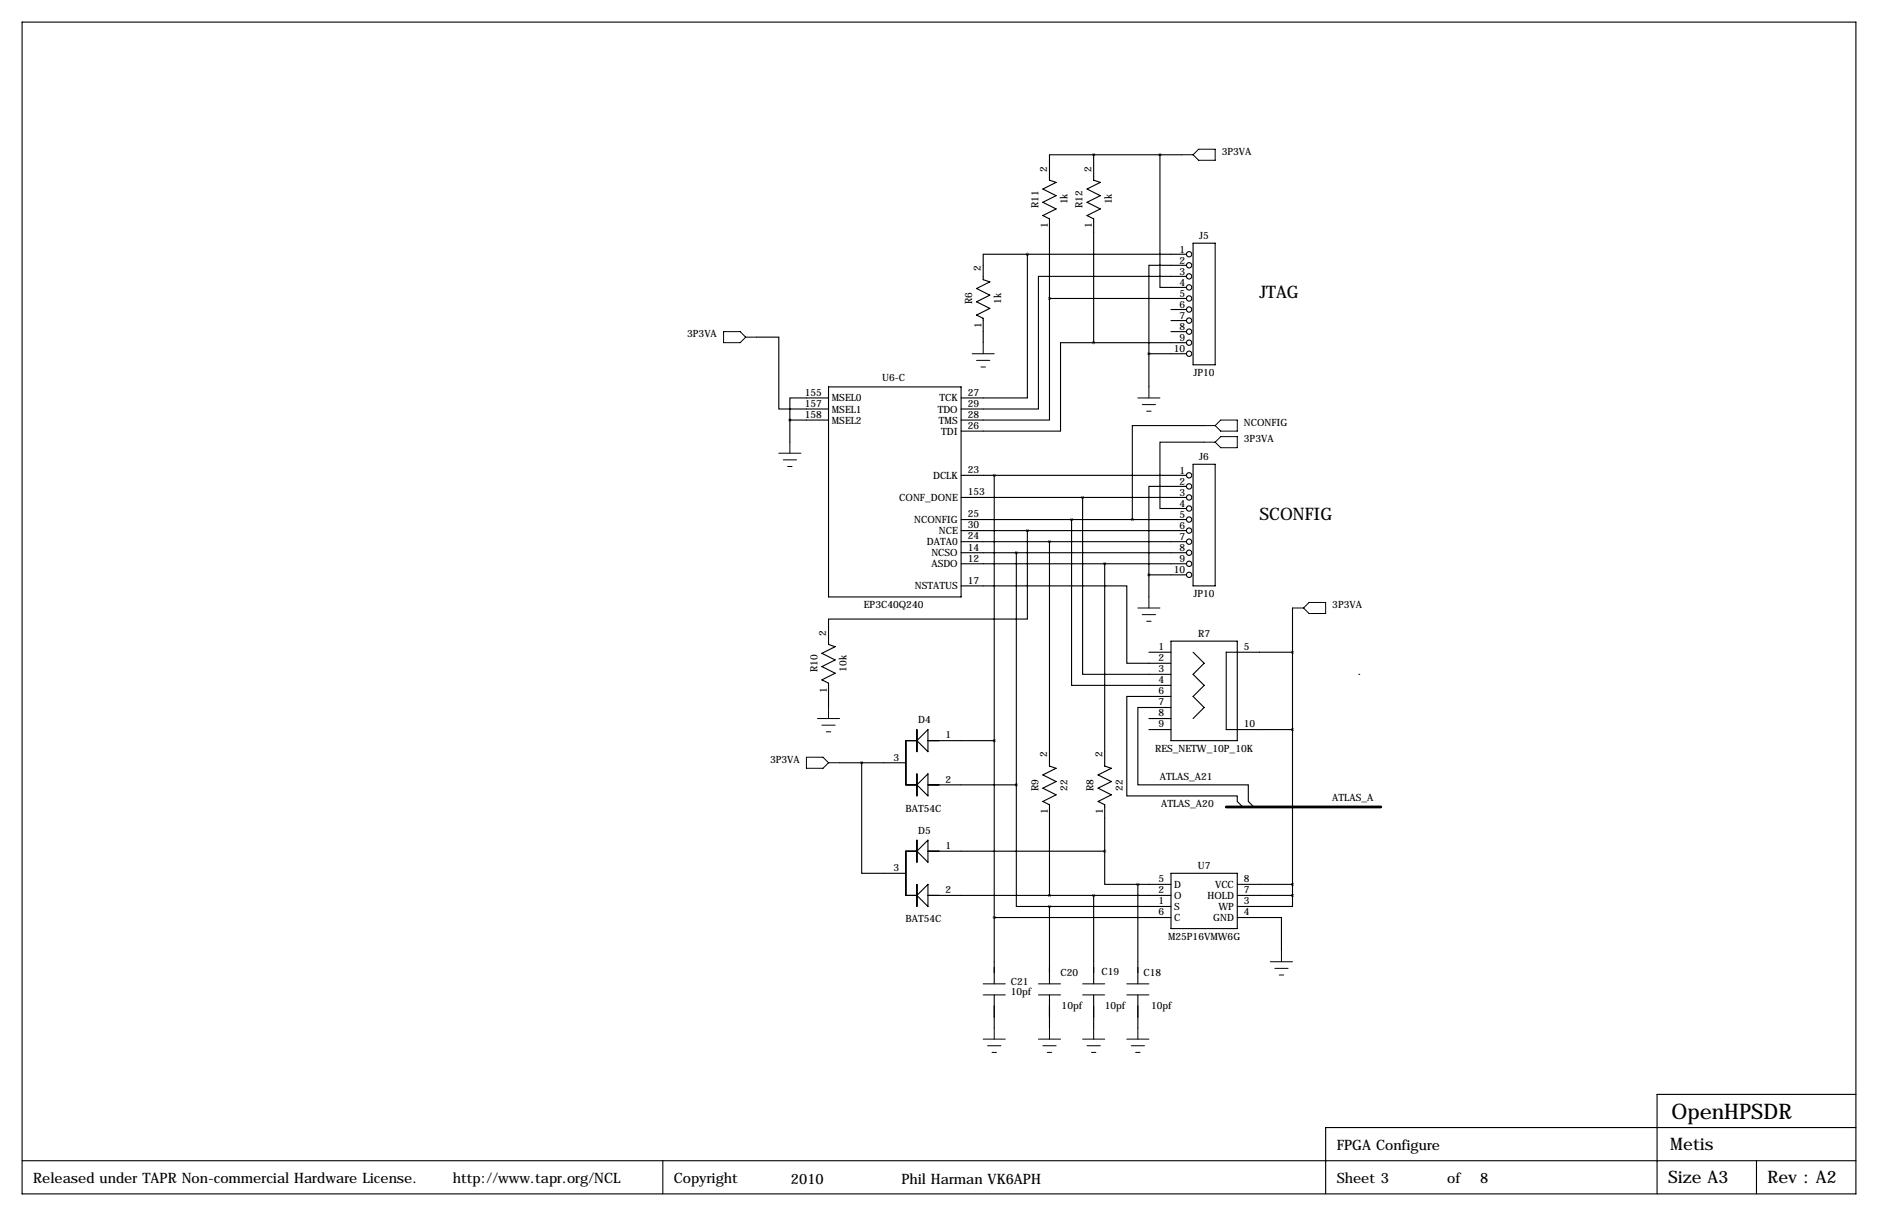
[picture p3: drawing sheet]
<svg xmlns="http://www.w3.org/2000/svg" width="432mm" height="279mm" viewBox="0 0 432 279" stroke-linecap="round" stroke-linejoin="round" font-family="sans-serif">
<g fill="none" stroke="#000" stroke-width=".25">
<path d="M5.1 5.1h421.6v269.2h-421.6zM251.5 35.6h-10.2v5.8l1.5 .5-3 1.5 3 1.6-3 1.5 3 1.5-3 1.5 1.5 .8v18.3M251.5 35.6v5.8l1.5 .5-3.1 1.5 3.1 1.6-3.1 1.5 3.1 1.5-3.1 1.5 1.6 .8v28.4M251.5 35.6h20.3M266.7 35.6v30.4h6.1M236.2 58.4h-10.1v5.9l1.5 .5-3.1 1.5 3.1 1.5-3.1 1.5 3.1 1.6-3.1 1.5 1.6 .8v5.5M236.2 58.4v33h-15.2M236.2 58.4h36.6M274.3 55.9h5.1v27.9h-5.1zM174 77.5h5.1v16.5h11.4M241.3 68.6v27.9h-20.3M241.3 68.6h31.5"/>
<path d="M251.5 78.7h-7.7v20.4h-22.8M251.5 78.7h21.3M269.2 71.1h3.6M269.2 73.7h3.6M269.2 76.2h3.6M272.8 61h-8.6v20.3M272.8 63.5h-34v30.5h-17.8M181.6 96.5h8.9M181.6 96.5v5.1M190.5 91.4h-8.9v5.1M190.5 88.9h30.5v48.3h-30.5zM264.2 81.3h8.6"/>
<path d="M264.2 81.3v7.6M276.9 97.8h-16.6v21.6M221 109.2h51.8M221 119.4h51.8M221 114.3h51.8M228.6 109.2v116.9M246.4 119.4v38.1h22.8M248.9 114.3v40.6h20.3M272.8 111.8h-8.6v20.3M274.3 106.7h5.1v27.9h-5.1zM276.9 101.6h-10.2v15.2h6.1M221 134.6h38.1v17.8h10.1"/>
<path d="M221 124.5h51.8M221 121.9h51.8M221 129.5h51.8M221 127h51.8M233.7 127v53.3M236.2 121.9v20.3h-45.7v5.9l1.5 .5-3 1.5 3 1.5-3 1.6 3 1.5-3 1.5 1.5 .8v5.6M241.3 124.5v51.5l1.5 .5-3 1.6 3 1.5-3 1.5 3 1.5-3 1.5 1.5 .8v20.8M254 129.5v46.5l1.5 .5-3 1.6 3 1.5-3 1.5 3 1.5-3 1.5 1.5 .8v10.7M264.2 132.1h8.6M264.2 132.1v5.1M297.2 139.7v66M264.2 149.9h5"/>
<path d="M269.2 147.3h15.3v22.9h-15.3zM274.3 149.9l2.6 2.5-2.6 2.5 2.6 2.6-2.6 2.5 2.6 2.6-2.6 2.5M297.2 149.9h-15.3v17.7h15.3M193 175.3h15.3M198.1 175.3v25.4h10.2M210.8 170.2h-2.5v10.1h2.5M210.8 170.2l2.6-2.6v5.1zM210.8 167.6v5.1M210.8 177.8v5.1M213.4 170.2h15.2M264.2 167.6h5M264.2 165.1h5"/>
<path d="M269.2 160h-10.1v22.9h25.4v1.2l1.3 1.3M269.2 162.6h-7.6v17.7h25.4v3.8l1.3 1.3M210.8 195.6h-2.5v10.1h2.5M210.8 180.3l2.6-2.5v5.1zM210.8 195.6l2.6-2.6v5.1zM210.8 193v5.1M213.4 180.3h20.3M213.4 195.6h40.6M233.7 180.3v28h7.6M254 195.6v7.6h7.6M210.8 205.7l2.6-2.5v5.1zM210.8 203.2v5.1"/>
<path d="M213.4 205.7h55.8M228.6 210.8h40.6M241.3 208.3h27.9M241.3 208.3v17.8M251.5 205.7v20.4M261.6 203.2h7.6M261.6 203.2v22.9M269.2 200.7h15.3v12.7h-15.3zM284.5 210.8h10.1v7.6M284.5 203.2h12.7M284.5 205.7h12.7M297.2 205.7v2.6h-12.7"/>
<path d="M228.6 228.6v7.6M241.3 228.6v7.6M251.5 228.6v7.6M261.6 228.6v7.6M426.7 259.1h-121.9v15.2M426.7 251.5h-45.7v22.8M5.1 266.7h421.6M152.4 266.7v7.6M403.9 266.7v7.6"/>
<circle cx="273.4" cy="58.4" r=".61"/>
<circle cx="273.4" cy="63.5" r=".61"/>
<circle cx="273.4" cy="76.2" r=".61"/>
<circle cx="273.4" cy="78.7" r=".61"/>
<circle cx="273.4" cy="66" r=".61"/>
<circle cx="273.4" cy="68.6" r=".61"/>
<circle cx="273.4" cy="71.1" r=".61"/>
<circle cx="273.4" cy="73.7" r=".61"/>
<circle cx="273.4" cy="61" r=".61"/>
<circle cx="273.4" cy="81.3" r=".61"/>
<circle cx="273.4" cy="116.8" r=".61"/>
<circle cx="273.4" cy="111.8" r=".61"/>
<circle cx="273.4" cy="114.3" r=".61"/>
<circle cx="273.4" cy="119.4" r=".61"/>
<circle cx="273.4" cy="109.2" r=".61"/>
<circle cx="273.4" cy="129.5" r=".61"/>
<circle cx="273.4" cy="124.5" r=".61"/>
<circle cx="273.4" cy="127" r=".61"/>
<circle cx="273.4" cy="132.1" r=".61"/>
<circle cx="273.4" cy="121.9" r=".61"/>
</g>
<g fill="none" stroke="#000" stroke-width=".23">
<path d="M271.8 35.6h2.5M274.3 35.6l1.3-1.3h3.8v2.5h-3.8zM166.4 76.2h3.8l1.2 1.3-1.2 1.2h-3.8zM171.4 77.5h2.6M226.1 78.7v2.6M223.5 81.3h5.1M224.5 82.8h3.1M225.6 84.3h1M261.6 91.4h5.1M262.6 93h3.1M263.7 94.5h1M264.2 88.9v2.5"/>
<path d="M276.9 97.8h2.5M280.7 96.5h3.8v2.6h-3.8l-1.3-1.3zM179.1 104.1h5M180.1 105.7h3M181.1 107.2h1M181.6 101.6v2.5M276.9 101.6h2.5M280.7 100.3h3.8v2.6h-3.8l-1.3-1.3zM261.6 139.7h5.1M264.2 137.2v2.5M297.2 139.7h2.5M299.7 139.7l1.3-1.3h3.8v2.6h-3.8z"/>
<path d="M262.6 141.2h3.1M263.7 142.7h1M312.4 154.9h.1M185.4 174h3.8l1.3 1.3-1.3 1.2h-3.8zM188 165.1h5M189 166.6h3M190 168.1h1M190.5 162.6v2.5M190.5 175.3h2.5M294.6 218.4v2.6M226.1 226.1h5M226.1 228.6h5"/>
<path d="M226.1 238.8h5M228.6 236.2v2.6M238.8 226.1h5M238.8 228.6h5M238.8 238.8h5M241.3 236.2v2.6M248.9 226.1h5.1M248.9 228.6h5.1M248.9 238.8h5.1M251.5 236.2v2.6M259.1 226.1h5.1M259.1 228.6h5.1"/>
<path d="M259.1 238.8h5.1M261.6 236.2v2.6M292.1 221h5.1M293.1 222.5h3.1M294.1 224h1M227.1 240.3h3M228.1 241.8h1M239.8 240.3h3M240.8 241.8h1M249.9 240.3h3.1M251 241.8h1M260.1 240.3h3"/>
<path d="M261.1 241.8h1"/>
</g>
<path d="M264.1 81.3a.05 .05 0 0 0 .1 0 .05 .05 0 0 0-.1 0zM251.4 205.7a.05 .05 0 0 0 .1 0 .05 .05 0 0 0-.1 0zM251.4 78.7a.05 .05 0 0 0 .1 0 .05 .05 0 0 0-.1 0zM251.4 35.6a.05 .05 0 0 0 .1 0 .05 .05 0 0 0-.1 0zM264.1 132.1a.05 .05 0 0 0 .1 0 .05 .05 0 0 0-.1 0zM260.3 119.4a.05 .05 0 0 0 .1 0 .05 .05 0 0 0-.1 0z" fill="#000" stroke="#000" stroke-width=".63"/>
<path d="M281.9 185.4h35.6" fill="none" stroke="#000" stroke-width=".63"/>
<text font-size="4.9" x="384.3" y="257">OpenHPSDR</text>
<g font-size="4">
<text x="289.6" y="68.6">JTAG</text>
<text x="289.6" y="119.4">SCONFIG</text>
<text x="384" y="264.2">Metis</text>
<text x="383.5" y="271.8">Size A3</text>
<text x="406.4" y="271.8">Rev : A2</text>
</g>
<g font-size="3.3">
<text x="307.3" y="264.2">FPGA Configure</text>
<text x="7.6" y="271.8">Released under TAPR Non-commercial Hardware License.</text>
<text x="104.1" y="271.8">http://www.tapr.org/NCL</text>
<text x="154.9" y="271.8">Copyright</text>
<text x="181.9" y="272">2010</text>
<text x="207.3" y="272">Phil Harman VK6APH</text>
<text x="307.3" y="271.8">Sheet 3</text>
<text x="332.7" y="271.8">of</text>
<text x="340.4" y="271.8">8</text>
</g>
<g font-size="2.3">
<text x="280.9" y="35.6">3P3VA</text>
<text x="240.8" y="39.4" transform="rotate(-90 240.8 39.4)">2</text>
<text x="251" y="39.4" transform="rotate(-90 251 39.4)">2</text>
<text x="238.8" y="47.8" transform="rotate(-90 238.8 47.8)">R11</text>
<text x="245.5" y="47" transform="rotate(-90 245.5 47)">1k</text>
<text x="248.9" y="47.8" transform="rotate(-90 248.9 47.8)">R12</text>
<text x="255.6" y="47" transform="rotate(-90 255.6 47)">1k</text>
<text x="240.9" y="52.5" transform="rotate(-90 240.9 52.5)">1</text>
<text x="251.1" y="52.5" transform="rotate(-90 251.1 52.5)">1</text>
<text x="271.2" y="58.1">1</text>
<text x="275.7" y="54.9">J5</text>
<text x="225.6" y="62.3" transform="rotate(-90 225.6 62.3)">2</text>
<text x="271.2" y="60.6">2</text>
<text x="271.2" y="63.1">3</text>
<text x="271.2" y="65.7">4</text>
<text x="223.5" y="70" transform="rotate(-90 223.5 70)">R6</text>
<text x="230.2" y="69.8" transform="rotate(-90 230.2 69.8)">1k</text>
<text x="271.2" y="68.2">5</text>
<text x="271.2" y="70.8">6</text>
<text x="158" y="77.5">3P3VA</text>
<text x="225.7" y="75.3" transform="rotate(-90 225.7 75.3)">1</text>
<text x="271.2" y="73.3">7</text>
<text x="271.2" y="75.8">8</text>
<text x="269.9" y="80.9">10</text>
<text x="271.2" y="78.4">9</text>
<text x="202.9" y="87.6">U6-C</text>
<text x="274.4" y="86.4">JP10</text>
<text x="185" y="90.9">155</text>
<text x="185" y="93.5">157</text>
<text x="191.3" y="92.2">MSEL0</text>
<text x="191.3" y="94.8">MSEL1</text>
<text x="215.6" y="94.8">TDO</text>
<text x="216" y="92.2">TCK</text>
<text x="222.5" y="90.9">27</text>
<text x="222.5" y="93.5">29</text>
<text x="185" y="96">158</text>
<text x="191.3" y="97.3">MSEL2</text>
<text x="215.9" y="97.3">TMS</text>
<text x="216.4" y="99.9">TDI</text>
<text x="222.5" y="98.6">26</text>
<text x="222.5" y="96">28</text>
<text x="286" y="101.6">3P3VA</text>
<text x="286" y="97.8">NCONFIG</text>
<text x="275.7" y="105.7">J6</text>
<text x="214.6" y="110">DCLK</text>
<text x="222.5" y="108.7">23</text>
<text x="222.5" y="113.8">153</text>
<text x="271.2" y="108.9">1</text>
<text x="271.2" y="111.4">2</text>
<text x="271.2" y="113.9">3</text>
<text x="206.8" y="115.1">CONF_DONE</text>
<text x="222.5" y="118.9">25</text>
<text x="271.2" y="116.5">4</text>
<text x="271.2" y="119">5</text>
<text x="210.2" y="120.2">NCONFIG</text>
<text x="213.1" y="125.3">DATA0</text>
<text x="215.9" y="122.7">NCE</text>
<text x="222.5" y="124">24</text>
<text x="222.5" y="121.4">30</text>
<text x="271.2" y="121.6">6</text>
<text x="271.2" y="124.1">7</text>
<text x="214.2" y="130.3">ASDO</text>
<text x="214.2" y="127.8">NCSO</text>
<text x="222.5" y="129">12</text>
<text x="222.5" y="126.5">14</text>
<text x="269.9" y="131.7">10</text>
<text x="271.2" y="126.6">8</text>
<text x="271.2" y="129.2">9</text>
<text x="210.3" y="135.4">NSTATUS</text>
<text x="222.5" y="134.1">17</text>
<text x="274.4" y="137.2">JP10</text>
<text x="198.6" y="139.8">EP3C40Q240</text>
<text x="306.3" y="139.7">3P3VA</text>
<text x="190" y="146.1" transform="rotate(-90 190 146.1)">2</text>
<text x="266.4" y="149.4">1</text>
<text x="275.5" y="146.3">R7</text>
<text x="286" y="149.4">5</text>
<text x="188" y="154.4" transform="rotate(-90 188 154.4)">R10</text>
<text x="194.7" y="154.3" transform="rotate(-90 194.7 154.3)">10k</text>
<text x="266.4" y="151.9">2</text>
<text x="266.4" y="154.4">3</text>
<text x="190.1" y="159.2" transform="rotate(-90 190.1 159.2)">1</text>
<text x="266.4" y="157">4</text>
<text x="266.4" y="159.5">6</text>
<text x="211.1" y="166.1">D4</text>
<text x="266.4" y="162.1">7</text>
<text x="266.4" y="164.6">8</text>
<text x="266.4" y="167.1">9</text>
<text x="286" y="167.1">10</text>
<text x="217.4" y="169.7">1</text>
<text x="265.6" y="172.8">RES_NETW_10P_10K</text>
<text x="177" y="175.3">3P3VA</text>
<text x="205.4" y="174.8">3</text>
<text x="217.4" y="179.8">2</text>
<text x="240.8" y="174" transform="rotate(-90 240.8 174)">2</text>
<text x="253.5" y="174" transform="rotate(-90 253.5 174)">2</text>
<text x="266.7" y="179.3">ATLAS_A21</text>
<text x="238.8" y="181.7" transform="rotate(-90 238.8 181.7)">R9</text>
<text x="245.5" y="181.7" transform="rotate(-90 245.5 181.7)">22</text>
<text x="251.5" y="181.7" transform="rotate(-90 251.5 181.7)">R8</text>
<text x="258.2" y="181.7" transform="rotate(-90 258.2 181.7)">22</text>
<text x="267" y="185.4">ATLAS_A20</text>
<text x="306.3" y="184.1">ATLAS_A</text>
<text x="208.2" y="186.5">BAT54C</text>
<text x="211.1" y="191.5">D5</text>
<text x="240.9" y="187.1" transform="rotate(-90 240.9 187.1)">1</text>
<text x="253.6" y="187.1" transform="rotate(-90 253.6 187.1)">1</text>
<text x="217.4" y="195.1">1</text>
<text x="205.4" y="200.2">3</text>
<text x="266.4" y="202.7">5</text>
<text x="275.4" y="199.6">U7</text>
<text x="286" y="202.7">8</text>
<text x="217.4" y="205.2">2</text>
<text x="266.4" y="205.2">2</text>
<text x="266.4" y="207.8">1</text>
<text x="270" y="204">D</text>
<text x="270" y="206.5">O</text>
<text x="270" y="209.1">S</text>
<text x="277.7" y="206.5">HOLD</text>
<text x="279.4" y="204">VCC</text>
<text x="280.2" y="209.1">WP</text>
<text x="286" y="205.2">7</text>
<text x="286" y="207.8">3</text>
<text x="208.2" y="211.9">BAT54C</text>
<text x="266.4" y="210.3">6</text>
<text x="268.6" y="216">M25P16VMW6G</text>
<text x="270" y="211.6">C</text>
<text x="279" y="211.6">GND</text>
<text x="286" y="210.3">4</text>
<text x="232.4" y="226.3">C21</text>
<text x="243.8" y="224.3">C20</text>
<text x="253.2" y="224">C19</text>
<text x="262.9" y="224.3">C18</text>
<text x="232.4" y="228.7">10pf</text>
<text x="244.1" y="231.7">10pf</text>
<text x="254" y="231.7">10pf</text>
<text x="264.7" y="231.7">10pf</text>
</g>
</svg>
